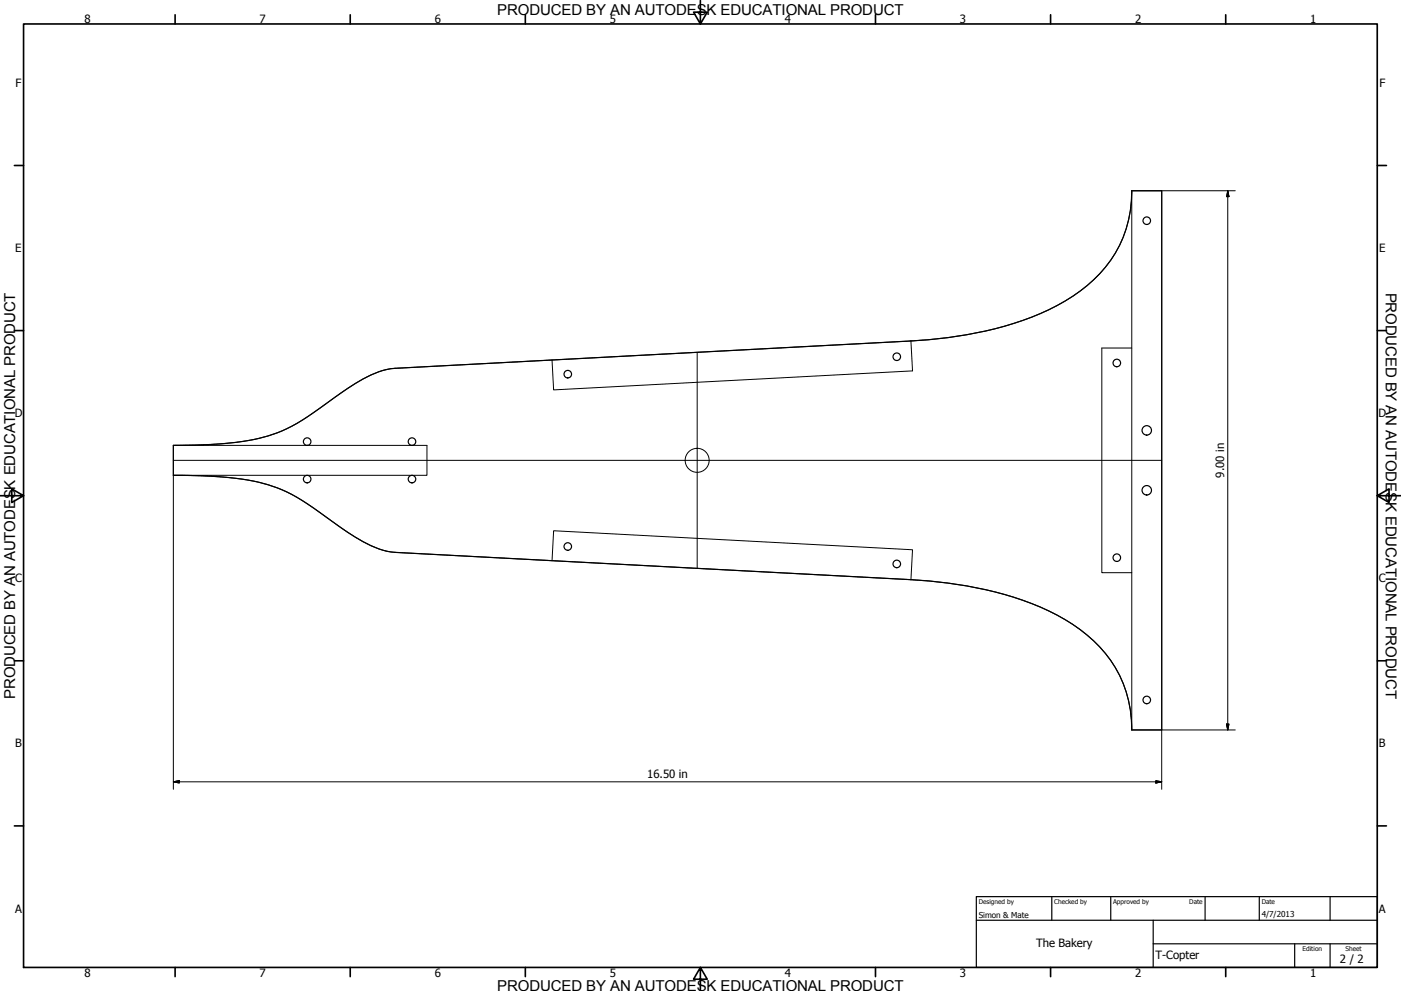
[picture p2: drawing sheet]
<svg xmlns="http://www.w3.org/2000/svg" width="594mm" height="420mm" viewBox="0 0 594 420" stroke-linecap="round" stroke-linejoin="round" font-family="sans-serif">
<!-- layer: Visible (ISO) -->
<g fill="none" stroke="#000" stroke-width=".51">
<path d="M73.5 188.8a153.2 153.2 0 0 0 40.2-4 77.5 77.5 0 0 0 24.8-13.8 85.4 85.4 0 0 1 23.9-13.9l5.1-.9 218.8-11.6a154.2 154.2 0 0 0 58.5-13.3 62.7 62.7 0 0 0 29.9-27.3 51.8 51.8 0 0 0 5.2-23.1h12.7v228.6h-12.7a51.5 51.5 0 0 0-25-44.8 117.9 117.9 0 0 0-45-16.3l-15.9-2.1-7.7-.5-220.5-11.8a38.1 38.1 0 0 1-15.1-6.2l-6.3-4.2a170.1 170.1 0 0 0-22.8-15 85.3 85.3 0 0 0-32.3-6.7l-15.8-.4z"/>
<circle cx="486.3" cy="93.6" r="1.6"/>
<circle cx="240.8" cy="158.6" r="1.6"/>
<circle cx="380.3" cy="151.2" r="1.6"/>
<circle cx="473.6" cy="153.9" r="1.6"/>
<circle cx="130.2" cy="187.2" r="1.6"/>
<circle cx="174.7" cy="187.2" r="1.6"/>
<circle cx="486.3" cy="182.5" r="2"/>
<circle cx="130.2" cy="203.1" r="1.6"/>
<circle cx="174.7" cy="203.1" r="1.6"/>
<circle cx="486.3" cy="207.9" r="2"/>
<circle cx="240.8" cy="231.7" r="1.6"/>
<circle cx="380.3" cy="239.1" r="1.6"/>
<circle cx="473.6" cy="236.4" r="1.6"/>
<circle cx="486.3" cy="296.8" r="1.6"/>
</g>
<!-- layer: Border (ISO) -->
<g fill="none" stroke="#000" stroke-width=".7">
<path d="M10 10.2h574v400h-574zM74.3 6.3v3.9M148.5 6.3v3.9M222.8 6.3v3.9M297 .1v10.1l-2.9-5h5.8l-2.9 5M371.2 6.3v3.9M445.5 6.3v3.9M519.7 6.3v3.9M6.1 70.2h3.9M584 70.2h3.9M6.1 140.2h3.9M584 140.2h3.9"/>
<path d="M0 210.2h10l-5-2.9v5.7l5-2.8M584 210.2l5 2.8v-5.7l-5 2.9h10M6.1 280.2h3.9M584 280.2h3.9M6.1 350.2h3.9M584 350.2h3.9M74.3 410.2v3.9M148.5 410.2v3.9M222.8 410.2v3.9M297 410.2l2.9 5h-5.8l2.9-5v10M371.2 410.2v3.9M445.5 410.2v3.9"/>
<path d="M519.7 410.2v3.9"/>
</g>
<!-- layer: Title (ISO) -->
<path d="M414 380.2h170v30h-170zM414 390.2h170M446 380.2v10M471 380.2v10M489 390.2v20M511 380.2v10M534 380.2v10M564 380.2v10M489 400.2h95M549 400.2v10M564 400.2v10" fill="none" stroke="#000" stroke-width=".51"/>
<!-- layer: Sketch Geometry (ISO) -->
<g fill="none" stroke="#000" stroke-width=".42">
<path d="M479.9 80.9a51.5 51.5 0 0 1-25 44.7 116.9 116.9 0 0 1-45 16.3l-8 1.3-15.6 1.4M479.9 80.9h12.7v228.6h-12.7M479.9 80.9v228.6M295.6 149.4v91.6M386.3 144.6l.6 12.6-152.1 8.1-.7-12.7M386.3 144.6l-220.5 11.7a38.1 38.1 0 0 0-15.1 6.3l-6.3 4.2a172.7 172.7 0 0 1-22.8 15 85.9 85.9 0 0 1-32.3 6.6l-15.8 .4M479.9 147.6h-12.7v95.2h12.7M73.5 188.8h107.5v12.7h-107.5M73.5 195.2h419.1M73.5 188.8v12.7M73.5 201.5l17.9 .5a75.5 75.5 0 0 1 34.5 8.8l7.2 4.7a177.2 177.2 0 0 0 24.2 15.9 28.5 28.5 0 0 0 10.2 2.8l218.8 11.6M234.1 237.7l.7-12.7 152.1 8.1-.6 12.7"/>
<path d="M386.3 245.8a154.6 154.6 0 0 1 58.5 13.2 62.7 62.7 0 0 1 29.9 27.3 51.8 51.8 0 0 1 5.2 23.2"/>
<circle cx="295.6" cy="195.2" r="5.1"/>
</g>
<!-- layer: Dimension (ISO) -->
<path d="M492.6 80.9h31.2M520.6 80.9l.5 2.5h-1zM520.6 80.9v228.6M73.5 201.5v133.1M520.1 307h1l-.5 2.5zM523.8 309.5h-31.2v25.1M73.5 331.5l2.5-.5v1zM73.5 331.5h419.1M490.1 331l2.5 .5-2.5 .5z" fill="none" stroke="#000" stroke-width=".42"/>
<path d="M520.6 80.9l.5 2.5zM520.6 80.9l.5 2.5h-1zM520.1 307l.5 2.5zM520.1 307h1l-.5 2.5zM73.5 331.5l2.5-.5zM73.5 331.5l2.5-.5v1zM490.1 332l2.5-.5zM490.1 331l2.5 .5-2.5 .5z" fill="#000" stroke="#000" stroke-width=".42"/>
<g font-size="6.4">
<text x="210.9" y="6.5">PRO</text>
<text x="224.5" y="6.5">DUCED BY AN AUTODESK EDUCATIONAL PRODUCT</text>
<text x="587.6" y="124" transform="rotate(90 587.6 124)">PRODUCED BY AN AUTODESK EDUCATIONAL PRODUCT</text>
<text x="6.4" y="296.3" transform="rotate(-90 6.4 296.3)">PRODUCED BY AN AUTODESK EDUCATIONAL PRODUCT</text>
<text x="210.9" y="420.2">PRODUCED BY AN AUTODESK EDUCATIONAL PRODUCT</text>
</g>
<g font-size="4.8">
<text x="35.8" y="9.8">8</text>
<text x="110.1" y="9.8">7</text>
<text x="184.3" y="9.8">6</text>
<text x="258.6" y="9.8">5</text>
<text x="332.8" y="9.8">4</text>
<text x="407.1" y="9.8">3</text>
<text x="481.3" y="9.8">2</text>
<text x="555.6" y="9.8">1</text>
<text x="6.6" y="36.9">F</text>
<text x="584.9" y="36.9">F</text>
<text x="6.5" y="106.9">E</text>
<text x="584.8" y="106.9">E</text>
<text x="6.2" y="176.9">D</text>
<text x="584.5" y="176.9">D</text>
<text x="519" y="202.5" transform="rotate(-90 519 202.5)">9.00 in</text>
<text x="6.4" y="246.9">C</text>
<text x="584.7" y="246.9">C</text>
<text x="6.4" y="316.9">B</text>
<text x="584.7" y="316.9">B</text>
<text x="274.4" y="329.9">16.50 in</text>
<text x="6.4" y="386.9">A</text>
<text x="584.7" y="386.9">A</text>
<text x="439.4" y="401.6">The Bakery</text>
<text x="490" y="406.5">T-Copter</text>
<text x="568.2" y="408.1">2 / 2</text>
<text x="35.8" y="414.1">8</text>
<text x="110.1" y="414.1">7</text>
<text x="184.3" y="414.1">6</text>
<text x="258.6" y="414.1">5</text>
<text x="332.8" y="414.1">4</text>
<text x="407.1" y="414.1">3</text>
<text x="481.3" y="414.1">2</text>
<text x="555.6" y="414.1">1</text>
</g>
<g font-size="3.5">
<text x="415" y="389.1">Simon &amp; Mate</text>
<text x="535" y="388.6">4/7/2013</text>
</g>
<g font-size="2.8">
<text x="415" y="383.2">Designed by</text>
<text x="447" y="383.2">Checked by</text>
<text x="472" y="383.2">Approved by</text>
<text x="504.3" y="383.2">Date</text>
<text x="535" y="383.2">Date</text>
<text x="552.4" y="403.2">Edition</text>
<text x="570.6" y="403.2">Sheet</text>
</g>
</svg>
